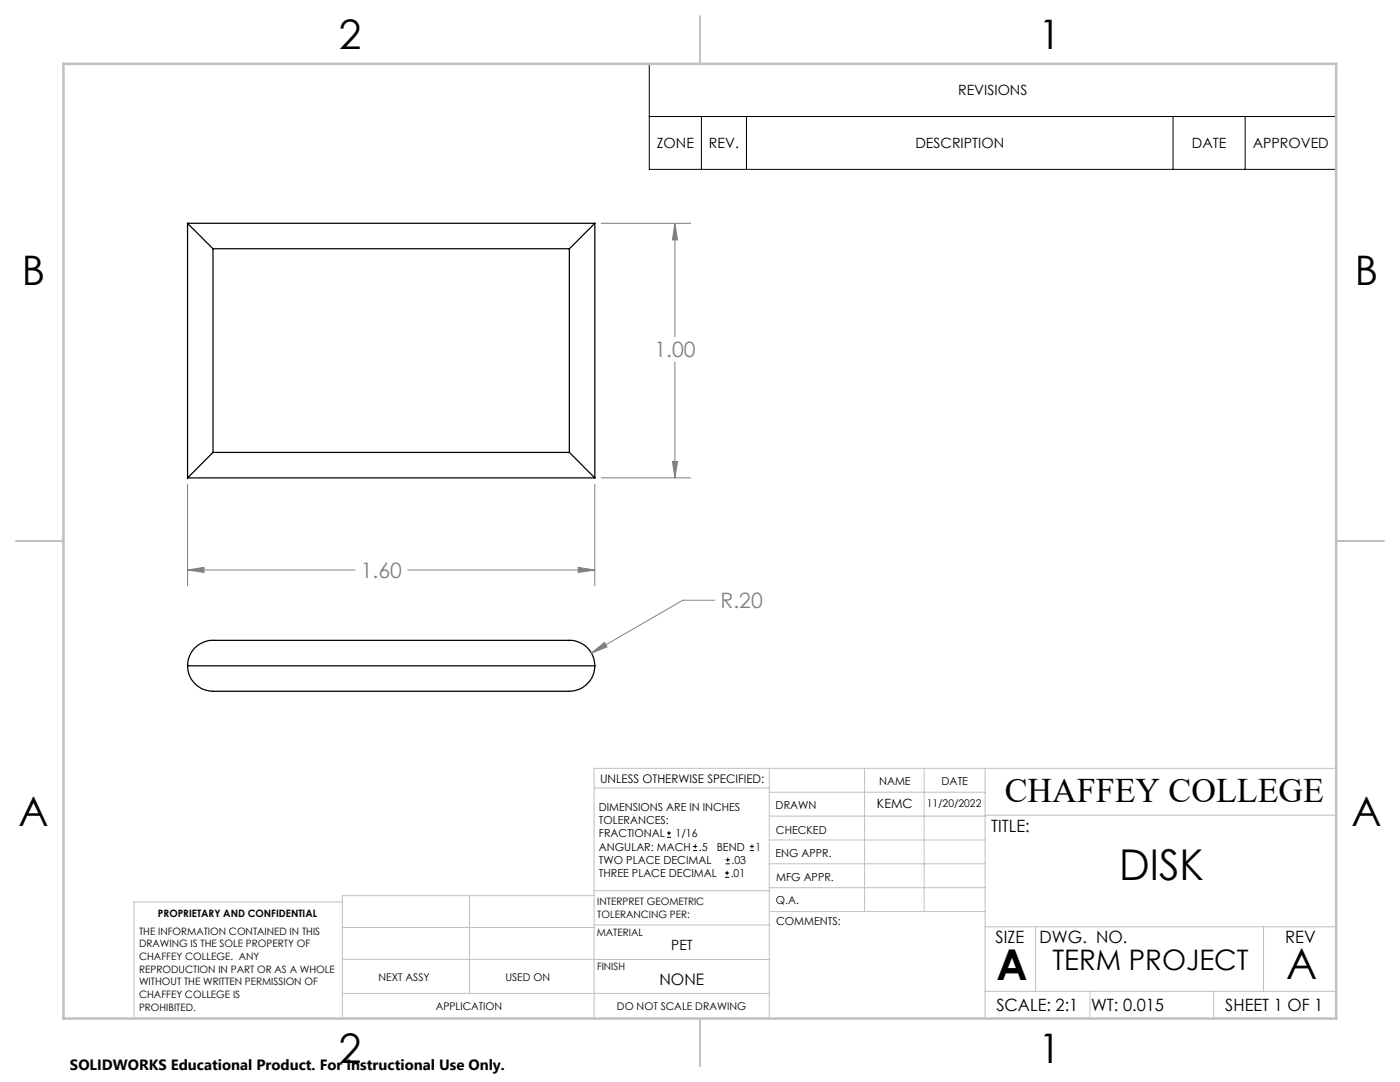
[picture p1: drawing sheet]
<svg xmlns="http://www.w3.org/2000/svg" width="279mm" height="216mm" viewBox="0 0 279 216" stroke-linecap="round" stroke-linejoin="round" font-family="sans-serif">
<g fill="none" stroke="#000" stroke-width=".25">
<path d="M37.4 44.6l5.1 5M37.4 44.6h81.3M37.4 44.6v50.8M42.5 49.6h71.1M42.5 49.6v40.7M113.6 49.6v40.7M118.7 44.6l-5.1 5M118.7 44.6v50.8M37.4 95.4h81.3M42.5 90.3l-5.1 5.1M42.5 90.3h71.1M113.6 90.3l5.1 5.1"/>
<path d="M37.4 132.9a5.1 5.1 0 0 1 5.1-5.1h71.1a5.1 5.1 0 0 1 5.1 5.1M37.4 132.9a5.1 5.1 0 0 0 5.1 5h71.1a5.1 5.1 0 0 0 5.1-5M37.4 132.9h81.3"/>
</g>
<g fill="none" stroke="#000" stroke-width=".2">
<path d="M129.6 12.7h137.1v21.1h-137.1zM129.6 23.2h137.1M140 23.2v10.6M149 23.2v10.6M234.1 23.2v10.6M248.5 23.2v10.6M133.1 167.1h.8M133.1 166.2h.8M133.5 165.8v.9M138.3 169.7h.8M138.3 168.9h.8M138.7 168.5v.8"/>
<path d="M144.7 175h.8M144.7 174.2h.8M144.8 172.4h.9M144.8 171.6h.9M145.1 173.8v.8M145.2 171.1v.9M149.6 169.7h.9M149.6 168.9h.9M150.1 168.5v.8"/>
</g>
<g fill="none" stroke="#808080" stroke-width=".2">
<path d="M120 44.6h17.9M134.7 44.6l.5 3.3h-1zM134.7 44.6v22.6M134.7 72.2v23.2M37.4 96.6v20.3M118.7 96.6v20.3M120 95.4h17.9M134.2 92.1h1l-.5 3.3zM37.4 113.7l3.3-.5v1zM37.4 113.7h33.4M81.4 113.7h37.3M115.4 113.2l3.3 .5-3.3 .5z"/>
<path d="M142.6 119.8h-6.3l-18.3 10.5M118 130.3l2.6-2.1 .5 .9z"/>
</g>
<g fill="none" stroke="#c0c0c0" stroke-width=".2">
<path d="M118.6 157.2h34.9M153.5 153.3v49.9M153.5 158.1h43.1M172.5 153.3v28.6M184.4 153.3v28.6M196.6 153.3v49.9M266.7 153.3h-148.1v49.9M68.3 180h-41.6v23.2M93.7 178.7v19.5M118.6 178.7h-50.3v24.5M118.6 177.7h35M153.5 167.6h43.1"/>
<path d="M153.5 162.8h43.1M153.5 172.4h43.1M153.5 177.1h43.1M196.6 162.7h70.1M68.3 198.2h85.2M68.3 191.4l85.2 .1M68.3 185.1h50.3M118.6 184.6h35M153.6 181.9h43M196.6 197.8h70.1M196.6 184.9h70.1M206.7 184.9v12.9"/>
<path d="M217.5 197.8v5.4M242.2 197.8v5.4M252.2 184.9v12.9"/>
</g>
<path d="M139.7 3.2v9.5M3.1 107.9h9.6M266.7 107.9h9.5M139.7 203.2v9.6" fill="none" stroke="#c0c0c0" stroke-width=".25"/>
<path d="M12.7 12.7h254v190.5h-254z" fill="none" stroke="#c0c0c0" stroke-width=".5"/>
<path d="M118 130.3l3.1-1.2-.5-.9zM134.7 44.6l.5 3.3h-1zM134.2 92.1h1l-.5 3.3zM115.4 113.2l3.3 .5-3.3 .5zM37.4 113.7l3.3-.5v1z" fill="#808080"/>
<g font-size="8.5">
<text x="223.3" y="175.5">DISK</text>
<text x="198.9" y="195.5">A</text>
<text x="256.7" y="195.4">A</text>
</g>
<g font-size="8.1">
<text x="67.6" y="9.7">2</text>
<text x="207.3" y="9.7">1</text>
<text x="4.4" y="57">B</text>
<text x="270.4" y="57">B</text>
<text x="3.7" y="164.9">A</text>
<text x="269.7" y="164.9">A</text>
<text x="67.6" y="212.2">2</text>
<text x="207.3" y="212.2">1</text>
</g>
<text font-size="6.9" x="200.5" y="160.1">CHAFFEY COLLEGE</text>
<text font-size="5.6" x="210" y="193.5">TERM PROJECT</text>
<g font-size="4.2" fill="#808080">
<text x="130.6" y="71.3">1.00</text>
<text x="72" y="115.3">1.60</text>
<text x="143.8" y="121.4">R.20</text>
</g>
<g font-size="3.4">
<text x="197.8" y="166">TITLE:</text>
<text x="198.7" y="188.1">SIZE</text>
<text x="207.5" y="188.1">DWG. NO.</text>
<text x="256.5" y="188.2">REV</text>
<text x="198.8" y="201.7">SCALE: 2:1</text>
<text x="217.7" y="201.8">WT: 0.015</text>
<text x="244.5" y="201.7">SHEET 1 OF 1</text>
</g>
<text font-size="3.2" x="131.6" y="196.6">NONE</text>
<text font-size="3" x="14" y="213.5">SOLIDWORKS Educational Product. For Instructional Use Only.</text>
<g font-size="2.8">
<text x="191.2" y="19">REVISIONS</text>
<text x="131.1" y="29.6">ZONE</text>
<text x="141.5" y="29.6">REV.</text>
<text x="182.7" y="29.6">DESCRIPTION</text>
<text x="237.9" y="29.6">DATE</text>
<text x="250" y="29.6">APPROVED</text>
<text x="134" y="189.5">PET</text>
</g>
<text font-size="2.5" x="175" y="161.3">KEMC</text>
<text font-size="2.4" x="119.8" y="156.2">UNLESS OTHERWISE SPECIFIED:</text>
<g font-size="2.2">
<text x="119.5" y="161.8">DIMENSIONS ARE IN INCHES</text>
<text x="154.8" y="161.4">DRAWN</text>
<text x="175.4" y="156.6">NAME</text>
<text x="187.9" y="156.7">DATE</text>
<text x="119.5" y="164.4">TOLERANCES:</text>
<text x="119.5" y="167.1">FRACTIONAL</text>
<text x="134.8" y="167.1">1/16</text>
<text x="154.9" y="166.3">CHECKED</text>
<text x="119.5" y="172.4">TWO PLACE DECIMAL</text>
<text x="119.5" y="169.7">ANGULAR: MACH</text>
<text x="139.5" y="169.7">.5</text>
<text x="143" y="169.7">BEND</text>
<text x="146" y="172.4">.03</text>
<text x="150.8" y="169.7">1</text>
<text x="154.8" y="171">ENG APPR.</text>
<text x="119.5" y="175">THREE PLACE DECIMAL</text>
<text x="145.8" y="175">.01</text>
<text x="154.9" y="175.7">MFG APPR.</text>
<text x="154.9" y="180.4">Q.A.</text>
<text x="154.9" y="184.6">COMMENTS:</text>
</g>
<g font-size="2.1">
<text x="185" y="160.9">11/20/2022</text>
<text x="75.5" y="195.7">NEXT ASSY</text>
<text x="100.9" y="195.7">USED ON</text>
<text x="86.9" y="201.5">APPLICATION</text>
<text x="123.1" y="201.6">DO NOT SCALE DRAWING</text>
</g>
<g font-size="2">
<text x="31.5" y="182.9">PROPRIETARY AND CONFIDENTIAL</text>
<text x="119.2" y="180.6">INTERPRET GEOMETRIC</text>
<text x="119.2" y="183.1">TOLERANCING PER:</text>
<text x="27.8" y="186.5">THE INFORMATION CONTAINED IN THIS</text>
<text x="27.8" y="189">DRAWING IS THE SOLE PROPERTY OF</text>
<text x="27.8" y="191.6">CHAFFEY COLLEGE. ANY</text>
<text x="119.1" y="186.7">MATERIAL</text>
<text x="27.8" y="194.1">REPRODUCTION IN PART OR AS A WHOLE</text>
<text x="27.8" y="196.6">WITHOUT THE WRITTEN PERMISSION OF</text>
<text x="119.1" y="193.5">FINISH</text>
<text x="27.8" y="199.1">CHAFFEY COLLEGE IS</text>
<text x="27.8" y="201.7">PROHIBITED.</text>
</g>
</svg>
